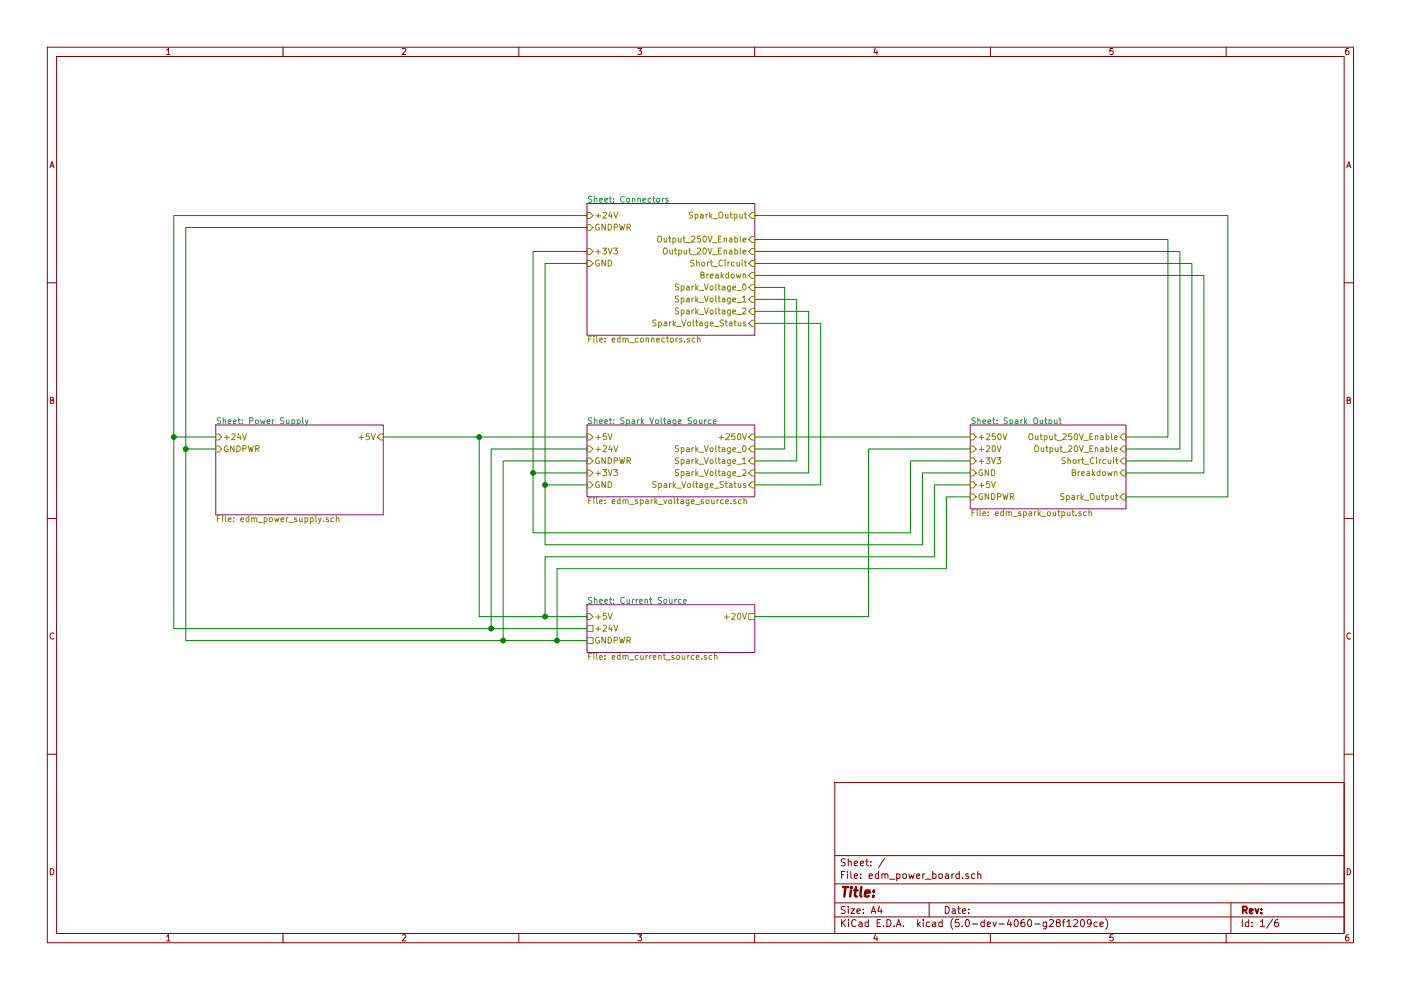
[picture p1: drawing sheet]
EESchema Schematic File Version 4
LIBS:edm_power_board-cache
EELAYER 26 0
EELAYER END
$Descr A4 11693 8268
encoding utf-8
Sheet 1 6
Title ""
Date ""
Rev ""
Comp ""
Comment1 ""
Comment2 ""
Comment3 ""
Comment4 ""
$EndDescr
$Sheet
S 4900 5050 1400 400 
U 5A71F0AB
F0 "Current Source" 50
F1 "edm_current_source.sch" 50
F2 "+24V" U L 4900 5250 50 
F3 "GNDPWR" U L 4900 5350 50 
F4 "+20V" U R 6300 5150 50 
F5 "+5V" I L 4900 5150 50 
$EndSheet
$Sheet
S 4900 3550 1400 600 
U 5A728D61
F0 "Spark Voltage Source" 50
F1 "edm_spark_voltage_source.sch" 50
F2 "+24V" I L 4900 3750 50 
F3 "GNDPWR" I L 4900 3850 50 
F4 "+250V" I R 6300 3650 50 
F5 "+5V" I L 4900 3650 50 
F6 "GND" I L 4900 4050 50 
F7 "+3V3" I L 4900 3950 50 
F8 "Spark_Voltage_0" I R 6300 3750 50 
F9 "Spark_Voltage_1" I R 6300 3850 50 
F10 "Spark_Voltage_2" I R 6300 3950 50 
F11 "Spark_Voltage_Status" I R 6300 4050 50 
$EndSheet
$Sheet
S 1800 3550 1400 750 
U 5A73A880
F0 "Power Supply" 50
F1 "edm_power_supply.sch" 50
F2 "+24V" I L 1800 3650 50 
F3 "GNDPWR" I L 1800 3750 50 
F4 "+5V" I R 3200 3650 50 
$EndSheet
$Sheet
S 4900 1700 1400 1100
U 5A73A88E
F0 "Connectors" 50
F1 "edm_connectors.sch" 50
F2 "+24V" I L 4900 1800 50 
F3 "GNDPWR" I L 4900 1900 50 
F4 "Output_250V_Enable" I R 6300 2000 50 
F5 "Output_20V_Enable" I R 6300 2100 50 
F6 "Short_Circuit" I R 6300 2200 50 
F7 "Breakdown" I R 6300 2300 50 
F8 "Spark_Voltage_0" I R 6300 2400 50 
F9 "Spark_Voltage_1" I R 6300 2500 50 
F10 "Spark_Voltage_2" I R 6300 2600 50 
F11 "Spark_Voltage_Status" I R 6300 2700 50 
F12 "+3V3" I L 4900 2100 50 
F13 "GND" I L 4900 2200 50 
F14 "Spark_Output" I R 6300 1800 50 
$EndSheet
$Sheet
S 8100 3550 1300 700 
U 5A9693D9
F0 "Spark Output" 50
F1 "edm_spark_output.sch" 50
F2 "+250V" I L 8100 3650 50 
F3 "+20V" I L 8100 3750 50 
F4 "+5V" I L 8100 4050 50 
F5 "+3V3" I L 8100 3850 50 
F6 "GND" I L 8100 3950 50 
F7 "GNDPWR" I L 8100 4150 50 
F8 "Output_250V_Enable" I R 9400 3650 50 
F9 "Output_20V_Enable" I R 9400 3750 50 
F10 "Short_Circuit" I R 9400 3850 50 
F11 "Breakdown" I R 9400 3950 50 
F12 "Spark_Output" I R 9400 4150 50 
$EndSheet
Wire Wire Line
	6300 3650 8100 3650
Wire Wire Line
	6300 5150 7250 5150
Wire Wire Line
	7250 5150 7250 3750
Wire Wire Line
	7250 3750 8100 3750
Wire Wire Line
	6300 3750 6550 3750
Wire Wire Line
	6550 3750 6550 2400
Wire Wire Line
	6550 2400 6300 2400
Wire Wire Line
	6300 2500 6650 2500
Wire Wire Line
	6650 2500 6650 3850
Wire Wire Line
	6650 3850 6300 3850
Wire Wire Line
	6300 3950 6750 3950
Wire Wire Line
	6750 3950 6750 2600
Wire Wire Line
	6750 2600 6300 2600
Wire Wire Line
	6300 2700 6850 2700
Wire Wire Line
	6850 2700 6850 4050
Wire Wire Line
	6850 4050 6300 4050
Wire Wire Line
	6300 2300 10050 2300
Wire Wire Line
	10050 2300 10050 3950
Wire Wire Line
	10050 3950 9400 3950
Wire Wire Line
	6300 2200 9950 2200
Wire Wire Line
	9950 2200 9950 3850
Wire Wire Line
	9950 3850 9400 3850
Wire Wire Line
	9400 3750 9850 3750
Wire Wire Line
	9850 3750 9850 2100
Wire Wire Line
	9850 2100 6300 2100
Wire Wire Line
	6300 2000 9750 2000
Wire Wire Line
	9750 2000 9750 3650
Wire Wire Line
	9750 3650 9400 3650
Wire Wire Line
	3200 3650 4000 3650
Wire Wire Line
	4900 5150 4550 5150
Wire Wire Line
	4000 5150 4000 3650
Connection ~ 4000 3650
Wire Wire Line
	4000 3650 4900 3650
Wire Wire Line
	4900 5250 4100 5250
Wire Wire Line
	4100 5250 4100 3750
Wire Wire Line
	4100 3750 4900 3750
Wire Wire Line
	4900 3850 4200 3850
Wire Wire Line
	4200 3850 4200 5350
Wire Wire Line
	4200 5350 4650 5350
Wire Wire Line
	4900 3950 4450 3950
Wire Wire Line
	4450 3950 4450 2100
Wire Wire Line
	4450 2100 4900 2100
Wire Wire Line
	4900 4050 4550 4050
Wire Wire Line
	4550 4050 4550 2200
Wire Wire Line
	4550 2200 4900 2200
Wire Wire Line
	7600 4450 4450 4450
Wire Wire Line
	4450 4450 4450 3950
Connection ~ 4450 3950
Wire Wire Line
	7700 4550 4550 4550
Wire Wire Line
	4550 4550 4550 4050
Connection ~ 4550 4050
Wire Wire Line
	4200 5350 1550 5350
Wire Wire Line
	1550 5350 1550 3750
Wire Wire Line
	1550 3750 1800 3750
Connection ~ 4200 5350
Wire Wire Line
	1800 3650 1450 3650
Wire Wire Line
	1450 3650 1450 5250
Wire Wire Line
	1450 5250 4100 5250
Connection ~ 4100 5250
Wire Wire Line
	4650 5350 4650 4750
Connection ~ 4650 5350
Wire Wire Line
	4650 5350 4900 5350
Wire Wire Line
	4550 4650 4550 5150
Connection ~ 4550 5150
Wire Wire Line
	4550 5150 4000 5150
Wire Wire Line
	7600 4450 7600 3850
Wire Wire Line
	7600 3850 8100 3850
Wire Wire Line
	8100 3950 7700 3950
Wire Wire Line
	7700 3950 7700 4550
Wire Wire Line
	8100 4050 7800 4050
Wire Wire Line
	7800 4050 7800 4650
Wire Wire Line
	4550 4650 7800 4650
Wire Wire Line
	7900 4750 7900 4150
Wire Wire Line
	7900 4150 8100 4150
Wire Wire Line
	4650 4750 7900 4750
Wire Wire Line
	1550 3750 1550 1900
Wire Wire Line
	1550 1900 4900 1900
Connection ~ 1550 3750
Wire Wire Line
	4900 1800 1450 1800
Wire Wire Line
	1450 1800 1450 3650
Connection ~ 1450 3650
Wire Wire Line
	9400 4150 10250 4150
Wire Wire Line
	10250 4150 10250 1800
Wire Wire Line
	10250 1800 6300 1800
$EndSCHEMATC
